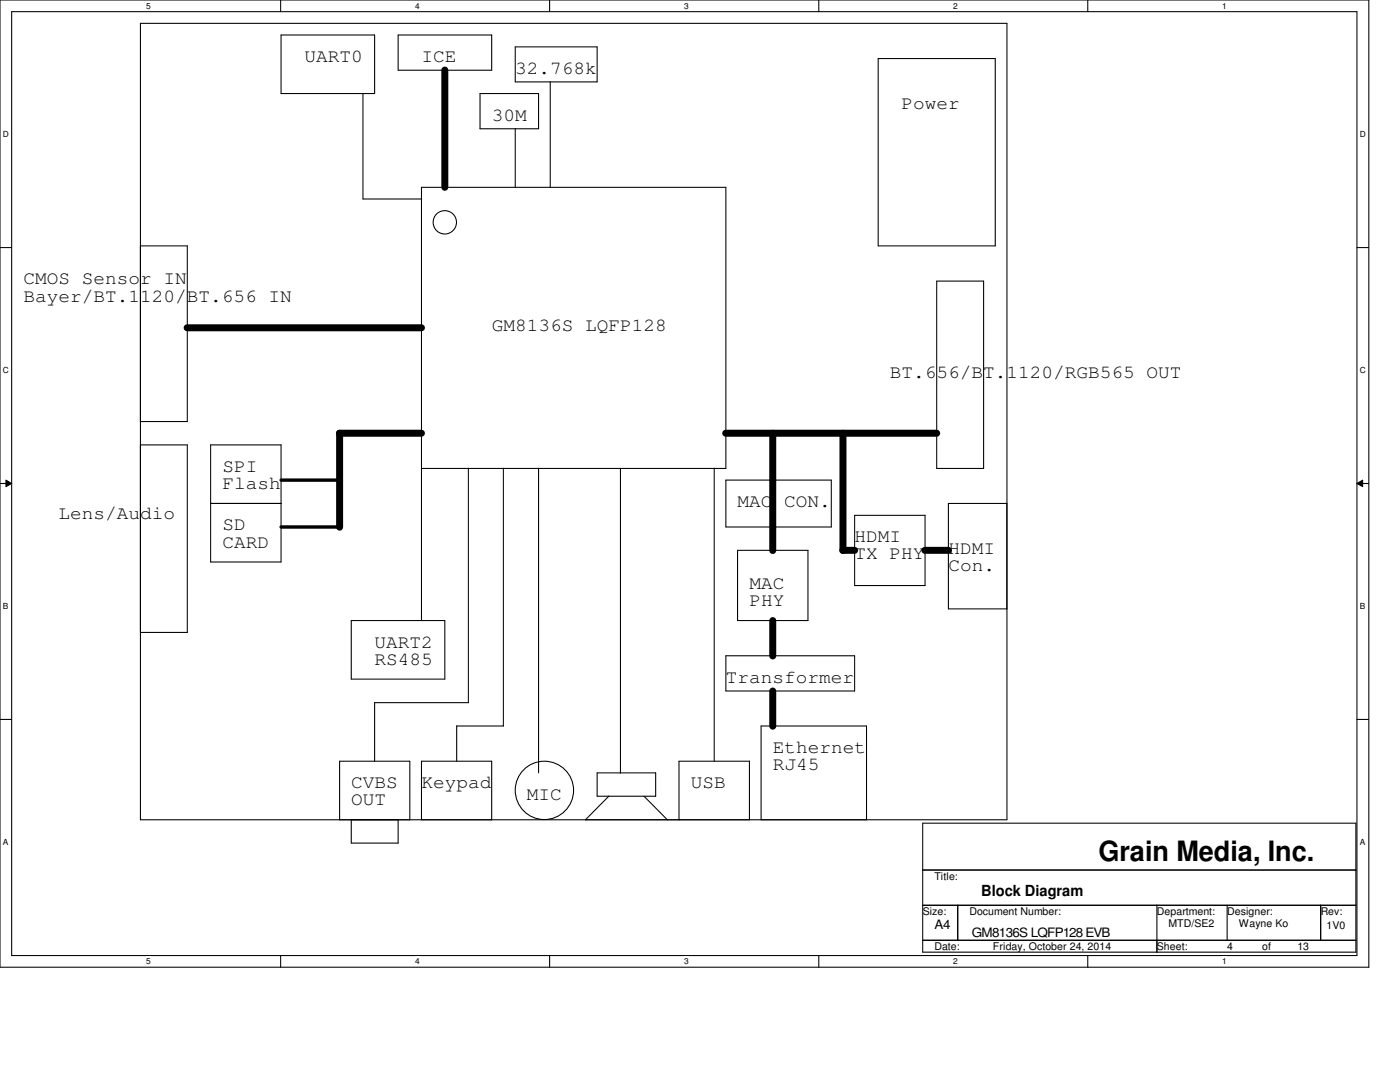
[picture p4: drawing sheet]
<svg xmlns="http://www.w3.org/2000/svg" width="279mm" height="216mm" viewBox="0 0 279 216" stroke-linecap="round" stroke-linejoin="round" font-family="sans-serif">
<path d="M0 0h273.2v193h-273.2zM2.3 2.3h268.5v188.4h-268.5z" fill="none" stroke="#000" stroke-width=".21"/>
<g fill="#fff">
<path d="M29.2 .3h.9v1.8h-.9z"/>
<path d="M29.2 190.9h.9v1.9h-.9z"/>
</g>
<path d="M56 0v2.3M56 190.7v2.3" fill="none" stroke="#000" stroke-width=".21"/>
<g fill="#fff">
<path d="M82.8 .3h1v1.8h-1z"/>
<path d="M82.8 190.9h1v1.9h-1z"/>
</g>
<path d="M109.7 0v2.3M109.7 190.7v2.3" fill="none" stroke="#000" stroke-width=".21"/>
<g fill="#fff">
<path d="M136.5 .3h1v1.8h-1z"/>
<path d="M136.5 190.9h1v1.9h-1z"/>
</g>
<path d="M163.4 0v2.3M163.4 190.7v2.3" fill="none" stroke="#000" stroke-width=".21"/>
<g fill="#fff">
<path d="M190.2 .3h1v1.8h-1z"/>
<path d="M190.2 190.9h1v1.9h-1z"/>
</g>
<path d="M217.1 0v2.3M217.1 190.7v2.3" fill="none" stroke="#000" stroke-width=".21"/>
<g fill="#fff">
<path d="M243.9 .3h1v1.8h-1z"/>
<path d="M243.9 190.9h1v1.9h-1z"/>
<path d="M.6 25.9h1.2v1.8h-1.2z"/>
<path d="M271.4 25.9h1.2v1.8h-1.2z"/>
<path d="M.6 72.9h1.2v1.9h-1.2z"/>
<path d="M271.4 72.9h1.2v1.9h-1.2z"/>
</g>
<path d="M0 49.4h2.3M270.8 49.4h2.3" fill="none" stroke="#000" stroke-width=".21"/>
<g fill="#fff">
<path d="M.6 120h1.1v1.9h-1.1z"/>
<path d="M271.4 120h1.1v1.9h-1.1z"/>
</g>
<path d="M0 96.5h2.3M270.8 96.5h2.3" fill="none" stroke="#000" stroke-width=".21"/>
<path d="M1.2 95.8l1.1 .7-1.1 .6zM270.8 96.5l1.1-.7v1.3z" fill="#000"/>
<path d="M1.2 95.8l1.1 .7-1.1 .6zM270.8 96.5l1.1-.7v1.3z" fill="none" stroke="#000" stroke-width=".2"/>
<g fill="#fff">
<path d="M.6 167.1h1.1v1.9h-1.1z"/>
<path d="M271.4 167.1h1.1v1.9h-1.1z"/>
</g>
<g fill="none" stroke="#000" stroke-width=".21">
<path d="M28 4.7h173v158.9h-173zM56.1 7h18.7v11.7h-18.7zM72.4 18.6v21.1h11.8M79.5 7h18.6v7h-18.6zM95.8 18.7h11.7v7h-11.7zM102.8 9.4h16.4v6.9h-16.4zM109.8 16.3v21.1M175.3 11.7h23.3v37.4h-23.3zM102.8 25.7v11.7M28 49.1h9.4v35h-9.4M186.9 56.1h9.4v37.4h-9.4zM28 88.8h9.4v37.4h-9.4"/>
<path d="M42 88.8h14.1v23.3h-14.1zM84.1 93.5h60.8v-56.1h-60.8v86.4M93.5 93.4v46.8M100.5 93.4v51.5M107.5 93.4v60.8M123.8 93.5v60.8M142.5 93.4v58.5M144.9 95.8h21v9.4h-21zM42 100.5h14.1M147.2 109.8h14v14h-14zM170.6 102.8h14v14h-14zM201 100.5h-11.7v21h11.7"/>
<path d="M70.1 123.8h18.7v11.7h-18.7zM144.9 130.9h25.7v7h-25.7zM0 143.6h2.3M74.8 140.2v11.7M74.8 140.2h18.7M91.1 144.9h9.4M91.1 144.8v7.1M119.2 154.2h11.7v4.7h-11.7zM121.5 158.8l-4.7 4.8M128.5 158.9l4.7 4.7M270.8 143.6h2.3M67.8 163.6v-11.7h14v11.7"/>
<path d="M70.1 163.6v4.6h9.4v-4.6M84.1 163.6v-11.7h14v11.7M135.5 163.6v-11.7h14.1v11.7M151.9 163.6v-18.7h21v18.7M184.1 164.3h86.5v25.7h-86.5zM184.1 173.6h86.5M184.1 180.6h86.5M184.1 187.6h86.5M191.1 180.6v7M230.9 180.6v9.4M244.9 180.6v7.1M263.6 180.6v7"/>
<circle cx="88.8" cy="44.4" r="2.33"/>
<circle cx="108.6" cy="157.7" r="5.8"/>
</g>
<path d="M88.8 14v23.4M37.3 65.4h46.8M84.1 86.4h-16.4l.1 18.8M144.8 86.4h42.1M154.2 86.4v23.5M168.2 86.4v23.5M168.2 109.8h2.4M184.6 109.8h4.7M154.2 123.8v7.1M154.2 137.9v7" fill="none" stroke="#000" stroke-width="1.4"/>
<path d="M56.1 95.8h11.7M56.1 105.2h11.7" fill="none" stroke="#000" stroke-width=".68"/>
<text font-size="5.6" x="219.2" y="171.8">Grain Media, Inc.</text>
<g font-size="3.7">
<text x="60.7" y="12.4">UART0</text>
<text x="84.1" y="12.4">ICE</text>
<text x="102.8" y="14.7">32.768k</text>
<text x="179.9" y="21.7">Power</text>
<text x="98.1" y="24">30M</text>
<text x="4.7" y="56.7">CMOS Sensor IN</text>
<text x="4.7" y="60.2">Bayer/BT.1120/BT.656 IN</text>
<text x="98.1" y="66.1">GM8136S LQFP128</text>
<text x="177.6" y="75.4">BT.656/BT.1120/RGB565 OUT</text>
<text x="44.4" y="94.1">SPI</text>
<text x="44.4" y="97.6">Flash</text>
<text x="147.2" y="101.1">MAC CON.</text>
<text x="11.7" y="103.5">Lens/Audio</text>
<text x="44.4" y="105.8">SD</text>
<text x="44.4" y="109.3">CARD</text>
<text x="170.6" y="108.2">HDMI</text>
<text x="170.6" y="111.6">TX PHY</text>
<text x="189.3" y="110.5">HDMI</text>
<text x="189.3" y="114">Con.</text>
<text x="149.6" y="117.5">MAC</text>
<text x="149.6" y="120.9">PHY</text>
<text x="74.8" y="129.2">UART2</text>
<text x="74.8" y="132.6">RS485</text>
<text x="144.9" y="136.2">Transformer</text>
<text x="154.2" y="150.2">Ethernet</text>
<text x="154.2" y="153.7">RJ45</text>
<text x="70.1" y="157.2">CVBS</text>
<text x="70.1" y="160.7">OUT</text>
<text x="84.1" y="157.2">Keypad</text>
<text x="105.2" y="159.6">MIC</text>
<text x="137.9" y="157.2">USB</text>
</g>
<text font-size="3" x="195.8" y="178.8">Block Diagram</text>
<g font-size="2.6">
<text x="186.5" y="185.3">A4</text>
<text x="193.9" y="186.9">GM8136S LQFP128 EVB</text>
</g>
<g font-size="2.1">
<text x="186.5" y="175.6">Title:</text>
<text x="184.2" y="182.6">Size:</text>
<text x="193.5" y="182.6">Document Number:</text>
<text x="230.9" y="182.6">Department:</text>
<text x="233.2" y="184.9">MTD/SE2</text>
<text x="244.9" y="182.6">Designer:</text>
<text x="247.2" y="184.9">Wayne Ko</text>
<text x="263.6" y="182.6">Rev:</text>
<text x="264.8" y="185.4">1V0</text>
<text x="186.5" y="189.6">Date:</text>
<text x="198.2" y="189.6">Friday, October 24, 2014</text>
<text x="230.9" y="189.6">Sheet:</text>
<text x="244.9" y="189.6">4</text>
<text x="251.9" y="189.6">of</text>
<text x="258.9" y="189.6">13</text>
</g>
<g font-size="1.7">
<text x="29.2" y="1.7">5</text>
<text x="82.8" y="1.7">4</text>
<text x="136.5" y="1.7">3</text>
<text x="190.2" y="1.7">2</text>
<text x="243.9" y="1.7">1</text>
<text x=".6" y="27.3">D</text>
<text x="271.4" y="27.3">D</text>
<text x=".6" y="74.4">C</text>
<text x="271.4" y="74.4">C</text>
<text x=".6" y="121.5">B</text>
<text x="271.4" y="121.5">B</text>
<text x=".6" y="168.6">A</text>
<text x="271.4" y="168.6">A</text>
<text x="29.2" y="192.4">5</text>
<text x="82.8" y="192.4">4</text>
<text x="136.5" y="192.4">3</text>
<text x="190.2" y="192.4">2</text>
<text x="243.9" y="192.4">1</text>
</g>
</svg>
